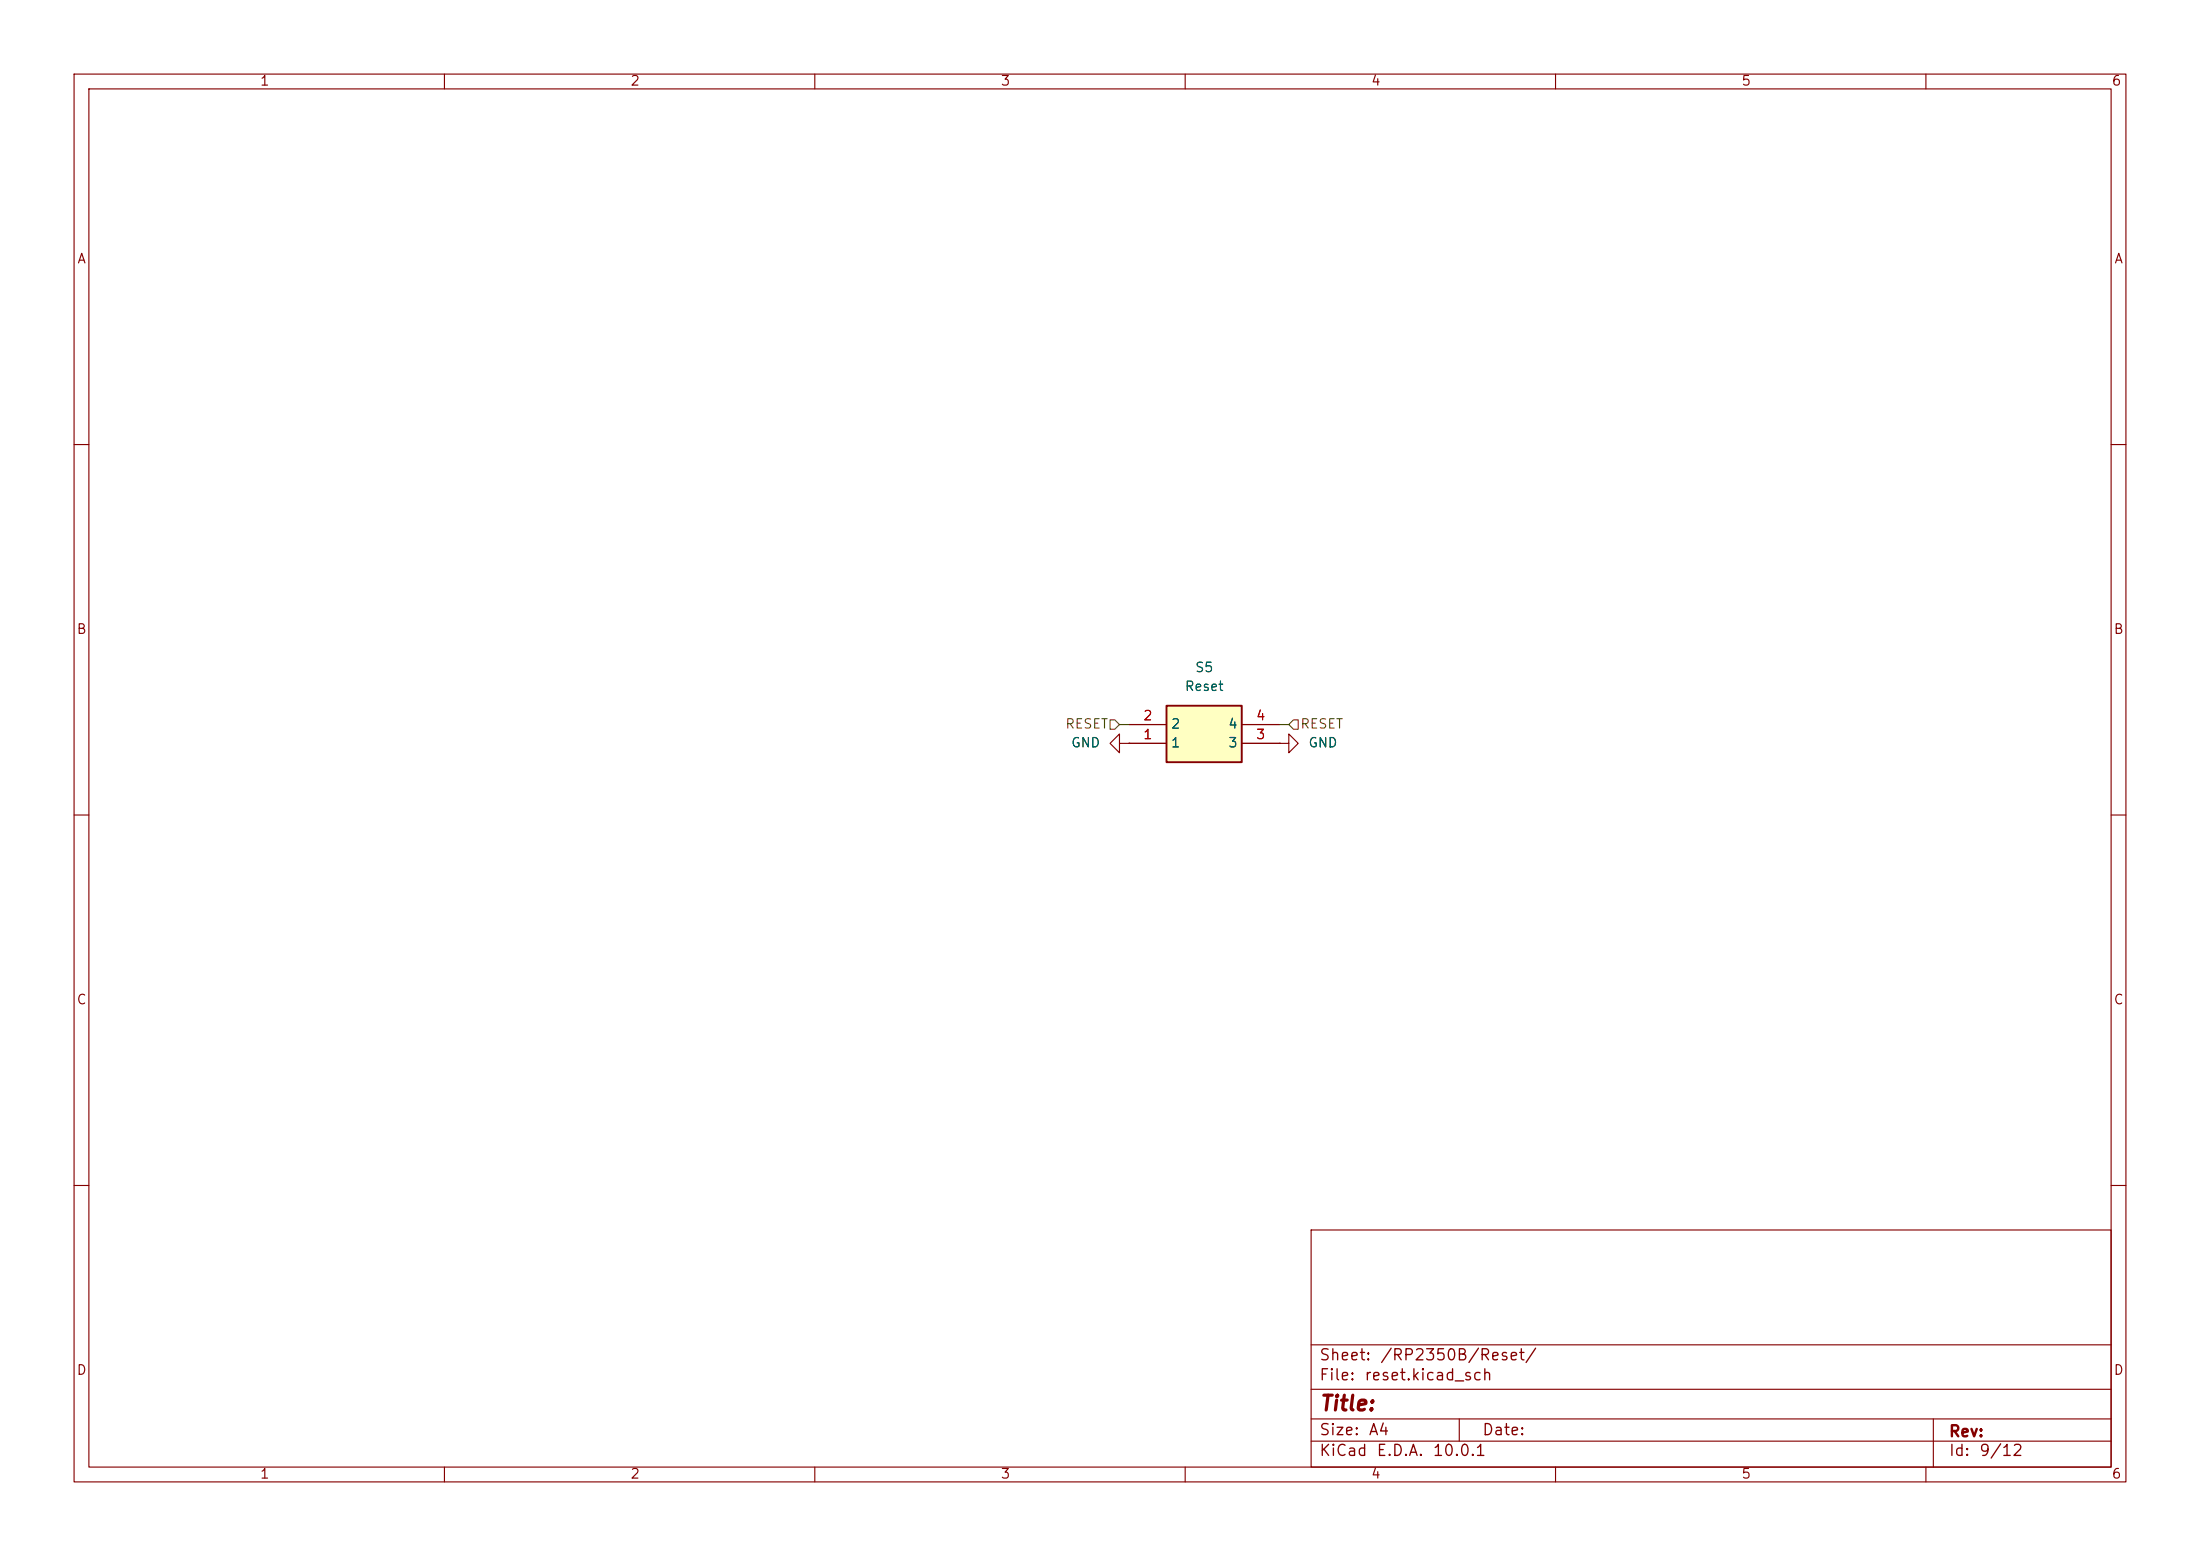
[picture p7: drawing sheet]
<svg xmlns="http://www.w3.org/2000/svg" width="297mm" height="210mm" viewBox="0 0 297 210" stroke-linecap="round" stroke-linejoin="round" font-family="sans-serif">
<g fill="none" stroke="#840000" stroke-width=".15">
<path d="M10 10h277v190h-277zM12 12h273v186h-273zM60 10v2M110 10v2M160 10v2M210 10v2M260 10v2M10 60h2M285 60h2M10 110h2M151.1 100.3v-1.2l-1.2 1.2 1.2 1.3v-1.3h1.3M152.4 100.3h.1"/>
<path d="M285 110h2M10 160h2M177 166h108v32h-108zM285 160h2M60 198v2M110 198v2M160 198v2M177 194.5h108M177 191.5h108M177 187.5h108M177 181.5h108M197 191.5v3"/>
<path d="M210 198v2M260 198v2M261 191.5v6.5"/>
</g>
<path d="M157.5 95.3h10.1v7.6h-10.1z" fill="#ffffc2"/>
<path d="M157.5 95.3h10.1v7.6h-10.1z" fill="none" stroke="#840000" stroke-width=".25"/>
<path d="M152.4 97.8h5.1M167.6 97.8h5.1M152.4 100.3h.1M152.4 100.3h5.1M167.6 100.3h5.1M172.7 100.3h1.3v-1.2l1.3 1.2-1.3 1.3v-1.3M172.7 100.3h.1" fill="none" stroke="#840000" stroke-width=".15"/>
<path d="M149.9 97.2h.6l.6 .6-.6 .6h-.6zM174.6 97.2h.7v1.2h-.7l-.6-.6z" fill="none" stroke="#725600" stroke-width=".15"/>
<path d="M151.1 97.8h1.3M172.7 97.8h1.3" fill="none" stroke="#009600" stroke-width=".15"/>
<text font-size="2" fill="#840000" x="178" y="190.9">Title:</text>
<g font-size="1.5" fill="#840000">
<text x="178" y="184">Sheet:</text>
<text x="186.2" y="184">/RP2350B/Reset/</text>
<text x="178" y="186.7">File:</text>
<text x="184.1" y="186.7">reset.kicad_sch</text>
<text x="178" y="196.9">KiCad</text>
<text x="178" y="194.1">Size:</text>
<text x="184.7" y="194.1">A4</text>
<text x="185.7" y="196.9">E.D.A.</text>
<text x="193.3" y="196.9">10.0.1</text>
<text x="200" y="194.1">Date:</text>
<text x="263" y="194.3">Rev:</text>
<text x="263" y="196.9">Id:</text>
<text x="267.1" y="196.9">9/12</text>
</g>
<g font-size="1.3" fill="#840000">
<text x="35" y="11.9">1</text>
<text x="85" y="11.9">2</text>
<text x="135" y="11.9">3</text>
<text x="185" y="11.9">4</text>
<text x="235" y="11.9">5</text>
<text x="285" y="11.9">6</text>
<text x="10.3" y="35.9">A</text>
<text x="285.3" y="35.9">A</text>
<text x="10.3" y="85.9">B</text>
<text x="285.3" y="85.9">B</text>
<text x="10.3" y="135.9">C</text>
<text x="285.3" y="135.9">C</text>
<text x="10.3" y="185.9">D</text>
<text x="285.3" y="185.9">D</text>
<text x="35" y="199.9">1</text>
<text x="85" y="199.9">2</text>
<text x="135" y="199.9">3</text>
<text x="185" y="199.9">4</text>
<text x="235" y="199.9">5</text>
<text x="285" y="199.9">6</text>
</g>
<g font-size="1.3" fill="#006464">
<text x="159.9" y="93.6">Reset</text>
<text x="161.2" y="91">S5</text>
<text x="144.5" y="101.2">GND</text>
<text x="158" y="101.2">1</text>
<text x="158" y="98.7">2</text>
<text x="165.7" y="101.2">3</text>
<text x="165.7" y="98.7">4</text>
<text x="176.5" y="101.2">GND</text>
</g>
<g font-size="1.3" fill="#725600">
<text x="143.7" y="98.7">RESET</text>
<text x="175.5" y="98.7">RESET</text>
</g>
<g font-size="1.3" fill="#a90000">
<text x="154.2" y="100.1">1</text>
<text x="154.2" y="97.5">2</text>
<text x="169.5" y="100.1">3</text>
<text x="169.5" y="97.5">4</text>
</g>
</svg>
